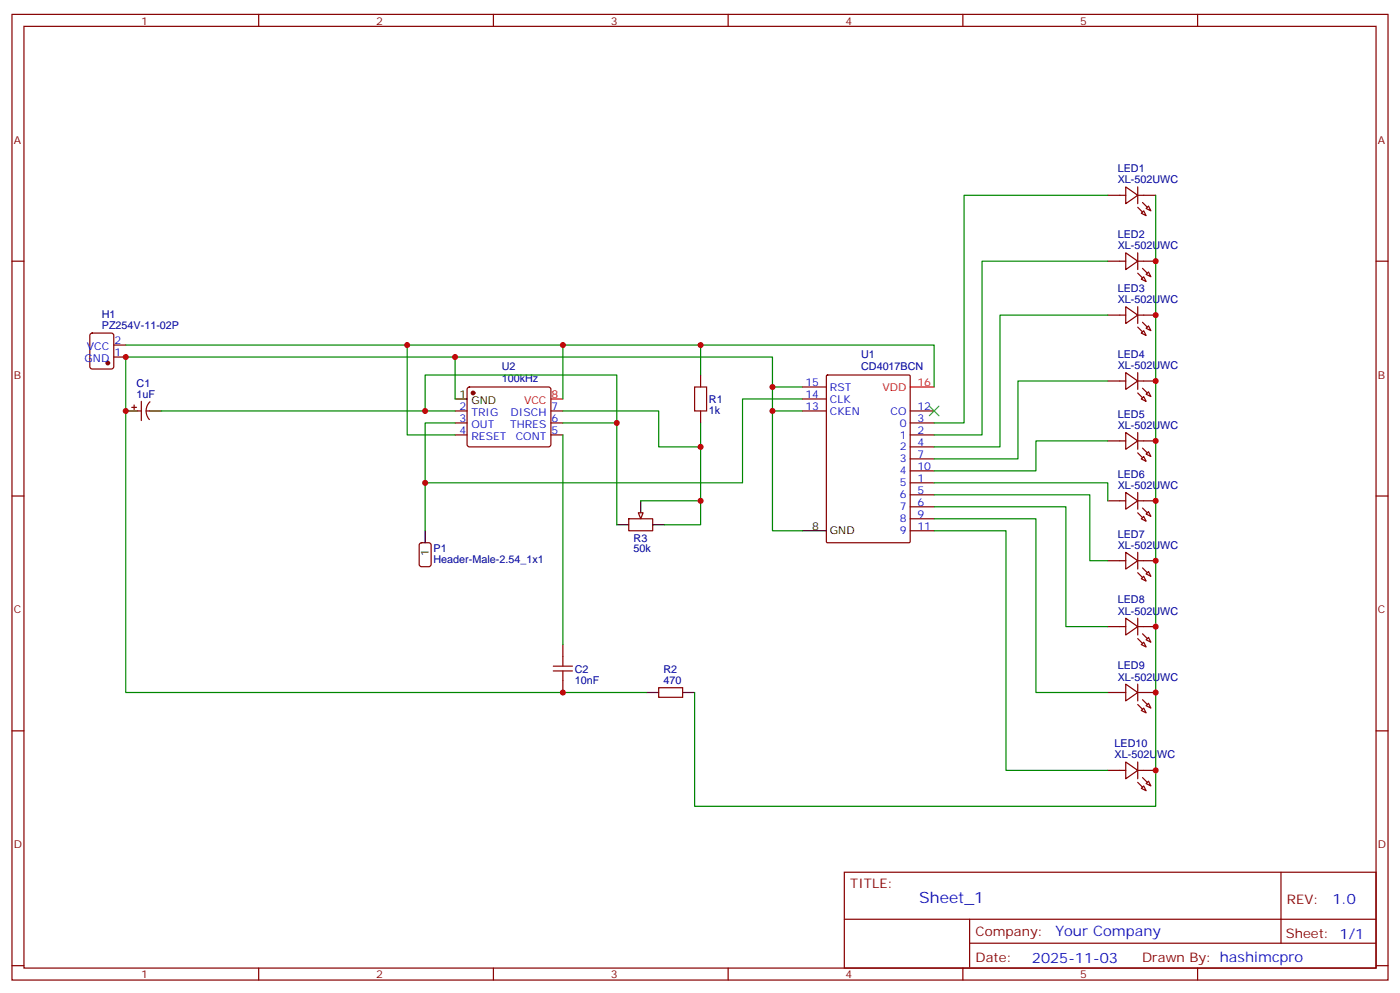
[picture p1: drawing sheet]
<svg xmlns="http://www.w3.org/2000/svg" width="412mm" height="292mm" viewBox="0 0 412 292" stroke-linecap="round" stroke-linejoin="round" font-family="sans-serif">
<g fill="none" stroke="#870000" stroke-width=".35">
<path d="M3.5 4.2h405.4v284.4h-405.4zM7.1 7.8h398.2v277.2h-398.2zM76.2 4.2v3.6M145.3 4.2v3.6M214.5 4.2v3.6M283.6 4.2v3.6M352.8 4.2v3.6M326.3 57.5h5.3M331.6 55l3.5 2.5-3.5 2.5zM335.1 57.5h5.3M335.1 55v5M3.5 76.9h3.6"/>
<path d="M326.3 76.9h5.3M331.6 74.4l3.5 2.5-3.5 2.5zM335.1 76.9h5.3M335.1 74.4v5M336.2 62.8l.7-.7 .7 1.4zM337.6 61.4l.7-.7 .7 1.4zM405.3 76.9h3.6M26.7 98.3l.5-.2h5.6l.7 .4v9.4l-.4 .7-5.9 .1-.7-.5v-9.4zM326.3 92.8h5.3M331.6 90.3l3.5 2.5-3.5 2.4zM335.1 90.3v4.9M335.1 92.8h5.3"/>
<path d="M336.2 82.2l.7-.7 .7 1.4zM336.2 98.1l.7-.7 .7 1.4zM337.6 80.8l.7-.7 .7 1.4zM337.6 96.7l.7-.7 .7 1.4zM33.5 105.1h3.5M33.5 101.6h3.5M38.8 119.9h1.4M39.5 119.2v1.4M41.6 118.2v5.6M44.2 118.3a3.8 3.8 0 0 0-.2 5.2M137.8 114.2l.5-.3h23.3l.5 .3 .2 .5-.1 16.5-.6 .4-23.6-.1-.4-.6v-16.2zM206.4 110.4v3.5"/>
<path d="M236.4 113.9h7M236.4 117.5h7M243.5 110.6l.3-.2h24l.3 .2v48.9l-.2 .3h-24.1l-.3-.2zM326.3 112.2h5.3M331.6 109.7l3.5 2.5-3.5 2.5zM335.1 109.7v5M335.1 112.2h5.3M336.2 117.5l.7-.7 .7 1.4zM337.6 116.1l.7-.7 .7 1.4zM40.6 121h1M43 121h1.1M134.1 128.1h3.5"/>
<path d="M134.1 124.5h3.5M134.1 121h3.5M162.3 128.1h3.5M162.3 124.5h3.5M162.3 121h3.5M206.4 121v3.5M236.4 121h7M268.1 128.1h7.1M268.1 124.5h7.1M268.1 131.6h7.1M268.1 135.1h7.1M268.1 138.6h7.1"/>
<path d="M268.1 121h7.1M326.3 129.8h5.3M331.6 127.4l3.5 2.4-3.5 2.5zM335.1 127.4v4.9M335.1 129.8h5.3M336.2 135.1l.7-.7 .7 1.4zM337.6 133.7l.7-.7 .7 1.4zM3.5 146h3.6M185.2 152.8h7.1v3.5h-7.1zM268.1 142.2h7.1M268.1 145.7h7.1M268.1 149.2h7.1"/>
<path d="M268.1 152.8h7.1M268.1 156.3h7.1M326.3 147.5h5.3M331.6 145l3.5 2.5-3.5 2.4zM335.1 145v4.9M335.1 147.5h5.3M336.2 152.8l.7-.8 .7 1.5zM337.6 151.3l.7-.7 .7 1.4zM405.3 146h3.6M123.7 160l.5-.2h2.1l.6 .4 .1 6-.5 .6-2.3 .1-.7-.5v-5.9zM326.3 165.1h5.3M331.6 162.6l3.5 2.5-3.5 2.5z"/>
<path d="M335.1 162.6v5M335.1 165.1h5.3M336.2 170.4l.7-.7 .7 1.4zM337.6 169l.7-.7 .7 1.4zM165.8 189.8v3.5M326.3 184.5h5.3M331.6 182l3.5 2.5-3.5 2.5zM335.1 182v5M335.1 184.5h5.3M336.2 189.8l.7-.7 .7 1.4zM337.6 188.4l.7-.7 .7 1.4zM3.5 215.2h3.6"/>
<path d="M165.8 200.4v3.5M194 202.5h7.1v2.8h-7.1zM326.3 203.9h5.3M331.6 201.4l3.5 2.5-3.5 2.5zM335.1 201.4v5M335.1 203.9h5.3M336.2 209.2l.7-.7 .7 1.4zM337.6 207.8l.7-.7 .7 1.4zM405.3 215.2h3.6M326.3 226.8h5.3M331.6 224.4l3.5 2.4-3.5 2.5zM335.1 224.4v4.9"/>
<path d="M335.1 226.8h5.3M336.2 232.1l.7-.7 .7 1.4zM337.6 230.7l.7-.7 .7 1.4zM248.7 256.8h156.6v28.2h-156.6zM377.3 256.8v20.9M248.7 270.7h156.5M285.6 277.7h119.6M285.6 270.7v14.1M3.5 284.3h3.6M76.2 285v3.6M145.3 285v3.6M214.5 285v3.6"/>
<path d="M283.6 285v3.6M352.8 285v3.6M405.3 284.3h3.6"/>
</g>
<path d="M134.1 117.5h3.5M37 121h3.6M44.1 121h3.5M125.2 156.3v3.5M181.7 154.5h3.5M188.7 147.5v3.5M192.3 154.5h3.5M236.4 156.3h7M190.5 203.9h3.5M201.1 203.9h3.5" fill="none" stroke="#000" stroke-width=".35"/>
<path d="M162.3 117.5h3.5M268.1 113.9h7.1" fill="none" stroke="#f00" stroke-width=".35"/>
<g fill="#870000" stroke="#870000" stroke-width=".35">
<path d="M336.5 59.6l1.5 1.4z"/>
<path d="M335.1 61l1.4 1.4z"/>
<path d="M336.5 79l1.5 1.4z"/>
<path d="M335.1 80.4l1.4 1.4z"/>
<path d="M336.5 94.9l1.5 1.4z"/>
<path d="M335.1 96.3l1.4 1.4z"/>
<path d="M336.5 114.3l1.5 1.4z"/>
<path d="M335.1 115.7l1.4 1.4z"/>
<path d="M336.5 131.9l1.5 1.4z"/>
<path d="M335.1 133.3l1.4 1.5z"/>
<path d="M336.5 149.6l1.5 1.4z"/>
<path d="M335.1 151l1.4 1.4z"/>
<path d="M336.5 167.2l1.5 1.4z"/>
<path d="M335.1 168.6l1.4 1.4z"/>
<path d="M336.5 186.6l1.5 1.4z"/>
<path d="M335.1 188l1.4 1.4z"/>
<path d="M336.5 206l1.5 1.4z"/>
<path d="M335.1 207.4l1.4 1.4z"/>
<path d="M336.5 229l1.5 1.4z"/>
<path d="M335.1 230.4l1.4 1.4z"/>
<circle cx="139.3" cy="115.7" r=".53"/>
<circle cx="31.7" cy="106.9" r=".53"/>
</g>
<path d="M204.6 113.9h3.5v7.1h-3.5zM163 197.6h5.6M163 196.1h5.6M165.8 193.3v2.8M165.8 197.6v2.8" fill="none" stroke="#a10000" stroke-width=".35"/>
<path d="M188 151h1.4l-.7 1.8z" fill="#f0f0f0" stroke="#870000" stroke-width=".35"/>
<g fill="none" stroke="#008700" stroke-width=".35">
<path d="M326.3 57.5h-42.3v67h-8.8M340.4 57.5v179.9h-135.8v-33.5M326.3 76.9h-37v51.2h-14.1M326.3 92.8h-31.7v38.8h-19.4M37 101.6h238.2v12.3M119.9 101.6v26.5h14.2M134.1 117.5v-12.4h-97.1v98.8h153.5M134.1 105.1h93.4v51.2h8.9M165.8 101.6v15.9M206.4 101.6v8.8M227.5 113.9h8.9M236.4 117.5h-17.7v24.7h-93.5"/>
<path d="M326.3 112.2h-26.4v22.9h-24.7M47.6 121h86.5M125.2 121v-10.6h56.5v44.1M134.1 124.5h-8.9v31.8M165.8 121h28.2v10.6h12.4M165.8 128.1v61.7M165.8 124.5h15.9M206.4 124.5v30h-10.6M227.5 121h8.9M326.3 129.8h-21.1v8.8h-30M188.7 147.5h17.7M275.2 142.2h51.1v5.3"/>
<path d="M275.2 145.7h45.8v19.4h5.3M275.2 149.2h38.8v35.3h12.3M275.2 152.8h30v51.1h21.1M275.2 156.3h21.1v70.5h30"/>
</g>
<path d="M273.8 119.6l2.8 2.8M276.6 119.6l-2.8 2.8" fill="none" stroke="#3c3" stroke-width=".35"/>
<g fill="#c00">
<circle cx="134.1" cy="105.1" r=".88"/>
<circle cx="227.5" cy="113.9" r=".88"/>
<circle cx="227.5" cy="121" r=".88"/>
<circle cx="165.8" cy="101.6" r=".88"/>
<circle cx="119.9" cy="101.6" r=".88"/>
<circle cx="37" cy="105.1" r=".88"/>
<circle cx="37" cy="121" r=".88"/>
<circle cx="165.8" cy="203.9" r=".88"/>
<circle cx="125.2" cy="121" r=".88"/>
<circle cx="181.7" cy="124.5" r=".88"/>
<circle cx="206.4" cy="101.6" r=".88"/>
<circle cx="206.4" cy="147.5" r=".88"/>
<circle cx="206.4" cy="131.6" r=".88"/>
<circle cx="125.2" cy="142.2" r=".88"/>
<circle cx="340.4" cy="76.9" r=".88"/>
<circle cx="340.4" cy="92.8" r=".88"/>
<circle cx="340.4" cy="112.2" r=".88"/>
<circle cx="340.4" cy="129.8" r=".88"/>
<circle cx="340.4" cy="147.5" r=".88"/>
<circle cx="340.4" cy="165.1" r=".88"/>
<circle cx="340.4" cy="184.5" r=".88"/>
<circle cx="340.4" cy="203.9" r=".88"/>
<circle cx="340.4" cy="226.8" r=".88"/>
</g>
<text font-size="4.6" fill="#00f" x="270.8" y="265.8">Sheet_1</text>
<g font-size="4.2" fill="#00f">
<text x="392.5" y="266.1">1.0</text>
<text x="310.9" y="275.6">Your Company</text>
<text x="304" y="283.4">2025-11-03</text>
</g>
<g font-size="3.9" fill="#800">
<text x="250.5" y="261.4">TITLE:</text>
<text x="379.1" y="266.1">REV:</text>
<text x="287.4" y="275.6">Company:</text>
<text x="378.7" y="276.2">Sheet: 1/1</text>
<text x="287.4" y="283.3">Date:</text>
<text x="336.4" y="283.4">Drawn By: hashimcpro</text>
</g>
<g font-size="3.2" fill="#800">
<text x="41.6" y="7.2">1</text>
<text x="110.8" y="7.2">2</text>
<text x="179.9" y="7.2">3</text>
<text x="249.1" y="7.2">4</text>
<text x="318.2" y="7.2">5</text>
<text x="4.1" y="42.3">A</text>
<text x="405.9" y="42.3">A</text>
<text x="4.1" y="111.5">B</text>
<text x="405.9" y="111.5">B</text>
<text x="4.1" y="180.6">C</text>
<text x="405.9" y="180.6">C</text>
<text x="4.1" y="249.8">D</text>
<text x="405.9" y="249.8">D</text>
<text x="41.6" y="288">1</text>
<text x="110.8" y="288">2</text>
<text x="179.9" y="288">3</text>
<text x="249.1" y="288">4</text>
<text x="318.2" y="288">5</text>
</g>
<g font-size="3.2" fill="#000080">
<text x="329.3" y="54">XL-502UWC</text>
<text x="329.3" y="50.7">LED1</text>
<text x="329.3" y="70.1">LED2</text>
<text x="329.3" y="73.4">XL-502UWC</text>
<text x="329.3" y="89.3">XL-502UWC</text>
<text x="329.3" y="86">LED3</text>
<text x="30" y="93.7">H1</text>
<text x="30" y="97">PZ254V-11-02P</text>
<text x="253.7" y="105.5">U1</text>
<text x="329.3" y="105.4">LED4</text>
<text x="40.2" y="113.8">C1</text>
<text x="147.8" y="112.4">100kHz</text>
<text x="147.8" y="109.1">U2</text>
<text x="253.7" y="108.8">CD4017BCN</text>
<text x="329.3" y="108.7">XL-502UWC</text>
<text x="40.2" y="117.1">1uF</text>
<text x="208.8" y="118.7">R1</text>
<text x="208.8" y="122">1k</text>
<text x="329.3" y="123.1">LED5</text>
<text x="329.3" y="126.3">XL-502UWC</text>
<text x="329.3" y="143.9">XL-502UWC</text>
<text x="329.3" y="140.6">LED6</text>
<text x="186.6" y="159.5">R3</text>
<text x="329.3" y="161.6">XL-502UWC</text>
<text x="329.3" y="158.3">LED7</text>
<text x="127.7" y="165.7">Header-Male-2.54_1x1</text>
<text x="127.7" y="162.4">P1</text>
<text x="186.6" y="162.6">50k</text>
<text x="329.3" y="177.7">LED8</text>
<text x="329.3" y="181">XL-502UWC</text>
<text x="329.3" y="197.1">LED9</text>
<text x="169.3" y="201.4">10nF</text>
<text x="169.3" y="198.1">C2</text>
<text x="195.4" y="201.4">470</text>
<text x="195.4" y="198.1">R2</text>
<text x="329.3" y="200.4">XL-502UWC</text>
<text x="328.3" y="220">LED10</text>
<text x="328.3" y="223.3">XL-502UWC</text>
</g>
<g font-size="3.2" fill="#00f">
<text x="33.7" y="101.2">2</text>
<text x="24.9" y="106.5">GND</text>
<text x="25.6" y="103">VCC</text>
<text x="33.7" y="104.8">1</text>
<text x="237.3" y="113.6">15</text>
<text x="237.3" y="117.1">14</text>
<text x="244.5" y="115">RST</text>
<text x="244.5" y="118.5">CLK</text>
<text x="135.4" y="120.6">2</text>
<text x="135.4" y="124.2">3</text>
<text x="138.9" y="122.4">TRIG</text>
<text x="138.9" y="125.9">OUT</text>
<text x="150.3" y="125.9">THRES</text>
<text x="150.4" y="122.4">DISCH</text>
<text x="162.5" y="124.2">6</text>
<text x="162.5" y="120.6">7</text>
<text x="237.3" y="120.6">13</text>
<text x="244.5" y="122.1">CKEN</text>
<text x="262.3" y="122.1">CO</text>
<text x="265" y="125.6">0</text>
<text x="270.2" y="124.2">3</text>
<text x="270.2" y="120.6">12</text>
<text x="135.4" y="127.7">4</text>
<text x="138.9" y="129.5">RESET</text>
<text x="151.9" y="129.5">CONT</text>
<text x="162.5" y="127.7">5</text>
<text x="265" y="129.1">1</text>
<text x="270.2" y="127.7">2</text>
<text x="270.2" y="131.2">4</text>
<text x="265" y="132.6">2</text>
<text x="265" y="136.2">3</text>
<text x="270.2" y="134.8">7</text>
<text x="265" y="143.2">5</text>
<text x="265" y="139.7">4</text>
<text x="270.2" y="141.8">1</text>
<text x="270.2" y="138.3">10</text>
<text x="265" y="146.8">6</text>
<text x="270.2" y="145.3">5</text>
<text x="270.2" y="148.9">6</text>
<text x="265" y="150.3">7</text>
<text x="265" y="153.8">8</text>
<text x="270.2" y="152.4">9</text>
<text x="270.2" y="155.9">11</text>
<text x="265" y="157.3">9</text>
</g>
<g font-size="3.2" fill="#f00">
<text x="270.2" y="113.6">16</text>
<text x="154.4" y="118.9">VCC</text>
<text x="162.5" y="117.1">8</text>
<text x="260" y="115">VDD</text>
</g>
<g font-size="3.2">
<text x="135.4" y="117.1">1</text>
<text x="138.9" y="118.9">GND</text>
<text x="239.3" y="155.9">8</text>
<text x="244.5" y="157.3">GND</text>
<text x="126.3" y="163.6" transform="rotate(-90 126.3 163.6)">1</text>
</g>
</svg>
